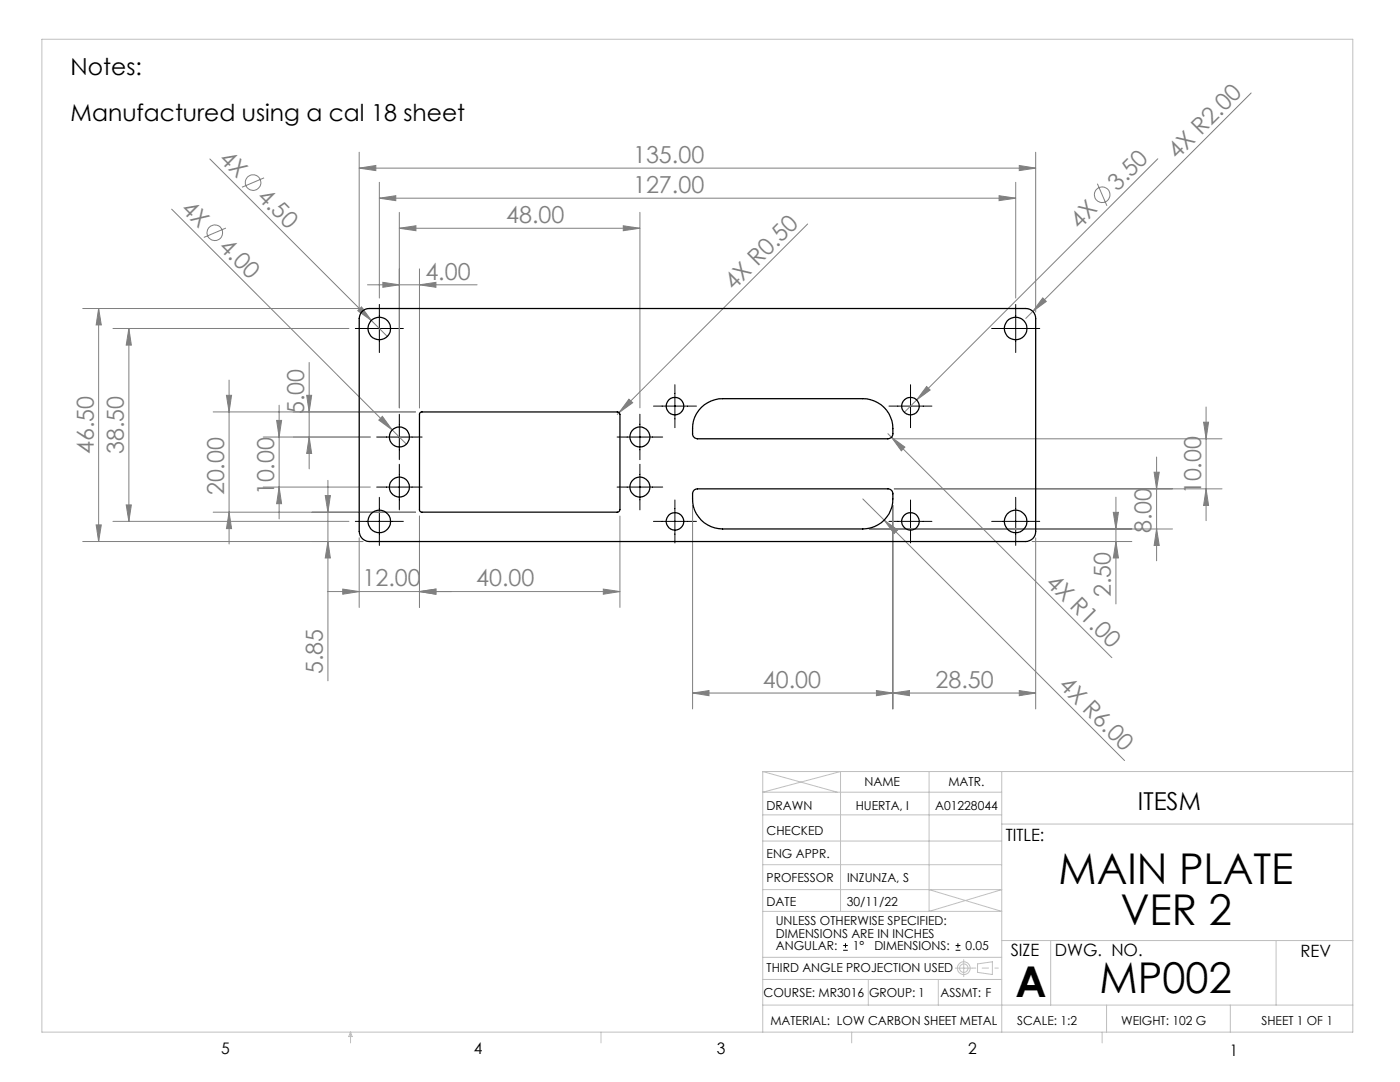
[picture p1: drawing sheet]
<svg xmlns="http://www.w3.org/2000/svg" width="279mm" height="216mm" viewBox="0 0 279 216" stroke-linecap="round" stroke-linejoin="round" font-family="sans-serif">
<g fill="none" stroke="#808080" stroke-width=".2">
<path d="M249.7 18.6l-45 44.9M41.9 31.7l32.2 32.3M52.7 35.5l-4.4 1.9M71.7 33.5l3.3-.5v1zM71.7 30.4v31.9M71.7 33.5h135M75.7 39.5l3.3-.4v.9zM75.7 36.4v23.1M75.7 39.5h127M199.4 39.1l3.3 .4-3.3 .5zM202.7 36.4v23.1M203.4 33l3.3 .5-3.3 .5z"/>
<path d="M206.7 30.4v31.9M219 36.7l1.9 4.4M231.1 31.7l-50.6 50.6M34.3 41.7l44 44.1M45.1 45.5l-4.4 1.9M73.3 56.8h21.9M76.4 56.3l3.3 .5-3.3 .5zM79.7 45.5l3.3-.5v1zM79.7 42.4v39M79.7 45.5h48M83.7 56.8l3.3-.5v1zM83.7 53.7v27.7"/>
<path d="M124.4 45l3.3 .5-3.3 .5zM127.7 42.4v39M161.2 44.7l-38 38M208.1 59.4l.7 .7-2.7 2zM16.5 61.6h55.9M19.7 61.6l.5 3.2h-1zM19.7 61.6v46.5M22.5 65.5h47.1M25.7 65.5l.5 3.4h-1zM25.7 65.5v38.5M45.2 78.9h1l-.5 3.3zM45.7 75.8v32.7"/>
<path d="M61.2 78.9h1l-.5 3.3zM61.7 72.3v21.3M71.4 62l.7-.8 2 2.8zM74.1 64l3.2 3.1M125.5 79.7l.8 .7-2.8 1.9zM184.9 77.1l.7 .7-2.6 2zM42.5 82.2h40.4M52.5 87.2h21.4M52.5 97.2h21.4M55.2 83.9h1l-.5 3.3zM55.7 97.2l.5 3.3h-1zM55.7 80.9v22.6"/>
<path d="M61.7 87.2l.5 3.3h-1zM64.9 98.9h1l-.5 3.3zM65.4 95.8v40.1M76.3 83.1l2 2.7-2.7-2zM78.3 85.8l2.8 2.8M172.2 99.6l4.3 4.2M177.2 86.5l.7 .7M177.9 87.2l2.7 2-.7 .8zM177.9 87.2l44 44M178.5 97.5h65.4M178.5 87.6h65.4M222.7 99.2v21.3"/>
<path d="M230.3 94.2h1.1l-.6 3.3zM230.8 91.2v20.7M240.2 84.2h1l-.5 3.4zM240.7 97.5l.5 3.4h-1zM240.7 81.2v22.7M16.5 108.1h55.9M19.2 104.7h1l-.5 3.4zM22.5 104h47.1M25.2 100.8h1l-.5 3.2zM42.5 102.2h40.4M45.7 102.2l.5 3.3h-1zM65.3 118h58.4"/>
<path d="M65.4 108.1l.5 3.2h-1zM68.4 117.5l3.3 .5-3.3 .6zM71.7 107.3v13.9M83.7 118l3.3-.5v1.1zM83.7 103v18.2M120.4 117.5l3.3 .5-3.3 .6zM123.7 103v18.2M138.2 100.8v40.7M173.5 105.6h60.5M176.5 103.8l2.6 2-.7 .7zM176.5 103.8l47.9 48M178.2 100.8v40.7"/>
<path d="M206 108.1h19.9M206.7 107.3v34.2M222.2 102.2h1l-.5 3.4zM222.7 108.1l.5 3.2h-1zM230.8 105.6l.6 3.2h-1.1zM138.2 138.3l3.3-.5v1zM138.2 138.3h68.5M174.9 137.8l3.3 .5-3.3 .5zM178.2 138.3l3.3-.5v1zM203.4 137.8l3.3 .5-3.3 .5z"/>
<circle cx="50.5" cy="36.4" r="1.56"/>
<circle cx="220" cy="38.9" r="1.56"/>
<circle cx="42.9" cy="46.4" r="1.57"/>
</g>
<g fill="none" stroke="#000" stroke-width=".2">
<path d="M70.9 65.5h9.6M75.7 60.7v9.6M134.7 76.8v8.5M181.7 76.8v8.5M197.9 65.5h9.6M202.7 60.7v9.6M75.2 97.2h9M75.2 87.2h9M75.7 99.2v9.6M79.7 82.7v9M79.7 92.6v9.1M123.2 97.2h9.1"/>
<path d="M123.2 87.2h9.1M127.7 82.7v9M127.7 92.6v9.1M130.4 81h8.6M134.7 99.8v8.5M177.4 81h8.6M181.7 99.8v8.5M202.7 99.2v9.6M70.9 104h9.6M130.4 104h8.6M177.4 104h8.6M197.9 104h9.6"/>
<path d="M168.3 189.6h.9M168.3 188.7h.9M168.7 188.2v.9M190.7 189.6h1M190.7 188.7h1M191.2 188.2v.9"/>
</g>
<g fill="none" stroke="#c0c0c0" stroke-width=".2">
<path d="M8.4 7.8h261.6v198.2h-261.6zM152.2 154h117.8M152.2 154v52M152.2 154l14.9 4.1M185.4 154v27.9l14.5-4.4h-47.7M199.9 154v52M199.9 158.1h-47.7l15.5-4.1v27.9M152.2 167.8h47.7M152.2 162.6h47.7M152.2 172.5h47.7M185.4 177.5l14.5 4.4h-47.7M199.9 164.4h70.1"/>
<path d="M152.2 195.4h47.7M152.2 191h47.7M173.3 195.4v5.2M187.3 195.4v5.2M190.6 193.2h3.4M192.3 191.5v3.4M195.1 192.3l2.9-.4v2.6l-2.9-.5zM199.9 187.7h70.1M209.7 187.7v12.9M254.7 187.7v12.9M70 206v2.1M70 206l.3 .8h-.7z"/>
<path d="M119.9 206v2.1M152.2 200.6h117.8M170 206v2.1M220 206v2.1M220.8 200.6v5.4M245.5 200.6v5.4"/>
<circle cx="192.3" cy="193.2" r="1.28"/>
<circle cx="192.3" cy="193.2" r=".84"/>
</g>
<path d="M194.1 193.2h5.1" fill="none" stroke="#c0c0c0" stroke-width=".2" stroke-dasharray="15.2 1.3 1.3 1.3" stroke-dashoffset="14.6"/>
<g fill="#808080">
<path d="M208.1 59.4l.7 .7-2.7 2z"/>
<path d="M125.5 79.7l.8 .7-2.8 1.9z"/>
<path d="M184.9 77.1l.7 .7-2.6 2z"/>
<path d="M72.1 61.2l-.7 .8 2.7 2zM76.3 83.1l-.7 .7 2.7 2z"/>
<path d="M83.7 118l3.3-.5v1.1zM68.4 117.5l3.3 .5-3.3 .6z"/>
<path d="M71.7 33.5l3.3-.5v1zM203.4 33l3.3 .5-3.3 .5zM75.7 39.5l3.3-.4v.9zM199.4 39.1l3.3 .4-3.3 .5zM83.7 118l3.3-.5v1.1zM120.4 117.5l3.3 .5-3.3 .6zM178.2 138.3l3.3-.5v1zM203.4 137.8l3.3 .5-3.3 .5zM138.2 138.3l3.3-.5v1zM174.9 137.8l3.3 .5-3.3 .5zM79.7 45.5l3.3-.5v1zM124.4 45l3.3 .5-3.3 .5zM76.4 56.3l3.3 .5-3.3 .5zM83.7 56.8l3.3-.5v1z"/>
<path d="M61.7 87.2l.5 3.3h-1zM61.2 78.9h1l-.5 3.3z"/>
<path d="M19.7 61.6l.5 3.2h-1zM19.2 104.7h1l-.5 3.4zM25.7 65.5l.5 3.4h-1zM25.2 100.8h1l-.5 3.2zM45.2 78.9h1l-.5 3.3zM45.7 102.2l.5 3.3h-1zM230.3 94.2h1.1l-.6 3.3zM230.8 105.6l.6 3.2h-1.1zM240.2 84.2h1l-.5 3.4zM240.7 97.5l.5 3.4h-1zM222.2 102.2h1l-.5 3.4zM222.7 108.1l.5 3.2h-1zM64.9 98.9h1l-.5 3.3zM65.4 108.1l.5 3.2h-1zM55.2 83.9h1l-.5 3.3zM55.7 97.2l.5 3.3h-1z"/>
<path d="M176.5 103.8l1.9 2.7 .7-.7zM177.9 87.2l2 2.8 .7-.8z"/>
</g>
<g fill="none" stroke="#000" stroke-width=".25">
<path d="M72.3 62.1a1.91 1.91 0 0 1 1.4-.5h131a1.93 1.93 0 0 1 2 1.9v42.5a1.99 1.99 0 0 1-2 2.1h-131a2.05 2.05 0 0 1-2-2.1v-42.5l.2-.7zM83.8 82.4l.3-.2h39.3l.3 .5v19l-.1 .3-.3 .2h-39.3l-.3-.4zM138.5 97.8l.7-.3h38a.96 .96 0 0 1 1 1 6.1 6.1 0 0 1-6 7.1h-28a6 6 0 0 1-5.8-7.6zM139.9 81.3a6.1 6.1 0 0 1 4.3-1.7h28a6 6 0 0 1 5.8 7.5l-.2 .3-.6 .2h-38a1.02 1.02 0 0 1-1-1.1 6.3 6.3 0 0 1 1.7-5.2z"/>
<circle cx="75.7" cy="65.6" r="2.25"/>
<circle cx="202.7" cy="65.6" r="2.25"/>
<circle cx="79.7" cy="87.2" r="1.99"/>
<circle cx="79.7" cy="97.2" r="2"/>
<circle cx="127.7" cy="87.2" r="1.99"/>
<circle cx="127.7" cy="97.2" r="2"/>
<circle cx="134.7" cy="81" r="1.75"/>
<circle cx="181.7" cy="81" r="1.75"/>
<circle cx="75.7" cy="104" r="2.25"/>
<circle cx="134.7" cy="104" r="1.75"/>
<circle cx="181.7" cy="104" r="1.75"/>
<circle cx="202.7" cy="104" r="2.25"/>
</g>
<g font-size="8.5">
<text x="211.3" y="176.4">MAIN PLATE</text>
<text x="223.6" y="184.6">VER 2</text>
<text x="202.7" y="198.8">A</text>
<text x="219.4" y="198.1">MP002</text>
</g>
<text font-size="4.9" x="227.1" y="161.7">ITESM</text>
<g font-size="4.7">
<text x="14.1" y="15">Notes:</text>
<text x="14.1" y="24.1">Manufactured using a cal 18 sheet</text>
</g>
<g font-size="4.7" fill="#808080">
<text x="43.6" y="31.9" transform="rotate(45 43.6 31.9)">4X</text>
<text x="126.3" y="32.5">135.00</text>
<text x="234.9" y="31.9" transform="rotate(-45 234.9 31.9)">4X R2.00</text>
<text x="35.9" y="41.9" transform="rotate(45 35.9 41.9)">4X</text>
<text x="51.1" y="39.4" transform="rotate(45 51.1 39.4)">4.50</text>
<text x="126.3" y="38.5">127.00</text>
<text x="223" y="38.2" transform="rotate(-45 223 38.2)">3.50</text>
<text x="101" y="44.5">48.00</text>
<text x="215.4" y="45.8" transform="rotate(-45 215.4 45.8)">4X</text>
<text x="43.5" y="49.5" transform="rotate(45 43.5 49.5)">4.00</text>
<text x="84.9" y="55.8">4.00</text>
<text x="146.4" y="58" transform="rotate(-45 146.4 58)">4X R0.50</text>
<text x="60.7" y="82.6" transform="rotate(-90 60.7 82.6)">5.00</text>
<text x="18.7" y="90.6" transform="rotate(-90 18.7 90.6)">46.50</text>
<text x="24.7" y="90.6" transform="rotate(-90 24.7 90.6)">38.50</text>
<text x="44.7" y="98.9" transform="rotate(-90 44.7 98.9)">20.00</text>
<text x="54.7" y="98.9" transform="rotate(-90 54.7 98.9)">10.00</text>
<text x="239.7" y="98.7" transform="rotate(-90 239.7 98.7)">10.00</text>
<text x="229.8" y="106.4" transform="rotate(-90 229.8 106.4)">8.00</text>
<text x="72.4" y="117">12.00</text>
<text x="95" y="117">40.00</text>
<text x="208.6" y="116.4" transform="rotate(45 208.6 116.4)">4X R1.00</text>
<text x="221.7" y="119.2" transform="rotate(-90 221.7 119.2)">2.50</text>
<text x="64.4" y="134.5" transform="rotate(-90 64.4 134.5)">5.85</text>
<text x="152.3" y="137.3">40.00</text>
<text x="186.7" y="137.3">28.50</text>
<text x="211.1" y="137" transform="rotate(45 211.1 137)">4X R6.00</text>
</g>
<g font-size="3.4">
<text x="200.7" y="167.9">TITLE:</text>
<text x="201.7" y="190.8">SIZE</text>
<text x="210.5" y="190.8">DWG. NO.</text>
<text x="259.5" y="190.9">REV</text>
</g>
<g font-size="3.2">
<text x="44.2" y="210.4">5</text>
<text x="94.6" y="210.3">4</text>
<text x="143.1" y="210.4">3</text>
<text x="193.2" y="210.3">2</text>
<text x="245.4" y="210.6">1</text>
</g>
<g font-size="2.5">
<text x="153" y="161.7">DRAWN</text>
<text x="170.8" y="161.7">HUERTA, I</text>
<text x="172.5" y="156.8">NAME</text>
<text x="186.6" y="161.7">A01228044</text>
<text x="189.3" y="156.8">MATR.</text>
<text x="153" y="166.6">CHECKED</text>
<text x="153" y="171.3">ENG APPR.</text>
<text x="153" y="176">PROFESSOR</text>
<text x="169.1" y="176">INZUNZA, S</text>
<text x="153" y="180.7">DATE</text>
<text x="154.8" y="184.6">UNLESS OTHERWISE SPECIFIED:</text>
<text x="169" y="180.7">30/11/22</text>
<text x="154.8" y="187.1">DIMENSIONS ARE IN INCHES</text>
<text x="154.8" y="189.6">ANGULAR:</text>
<text x="170.2" y="189.6">1°</text>
<text x="174.5" y="189.6">DIMENSIONS:</text>
<text x="192.7" y="189.6">0.05</text>
<text x="153" y="194">THIRD ANGLE PROJECTION USED</text>
<text x="152.4" y="198.9">COURSE: MR3016</text>
<text x="173.4" y="198.9">GROUP: 1</text>
<text x="187.7" y="198.9">ASSMT: F</text>
<text x="153.7" y="204.5">MATERIAL: LOW CARBON SHEET METAL</text>
<text x="203" y="204.5">SCALE: 1:2</text>
<text x="223.7" y="204.5">WEIGHT: 102 G</text>
<text x="251.8" y="204.5">SHEET 1 OF 1</text>
</g>
</svg>
